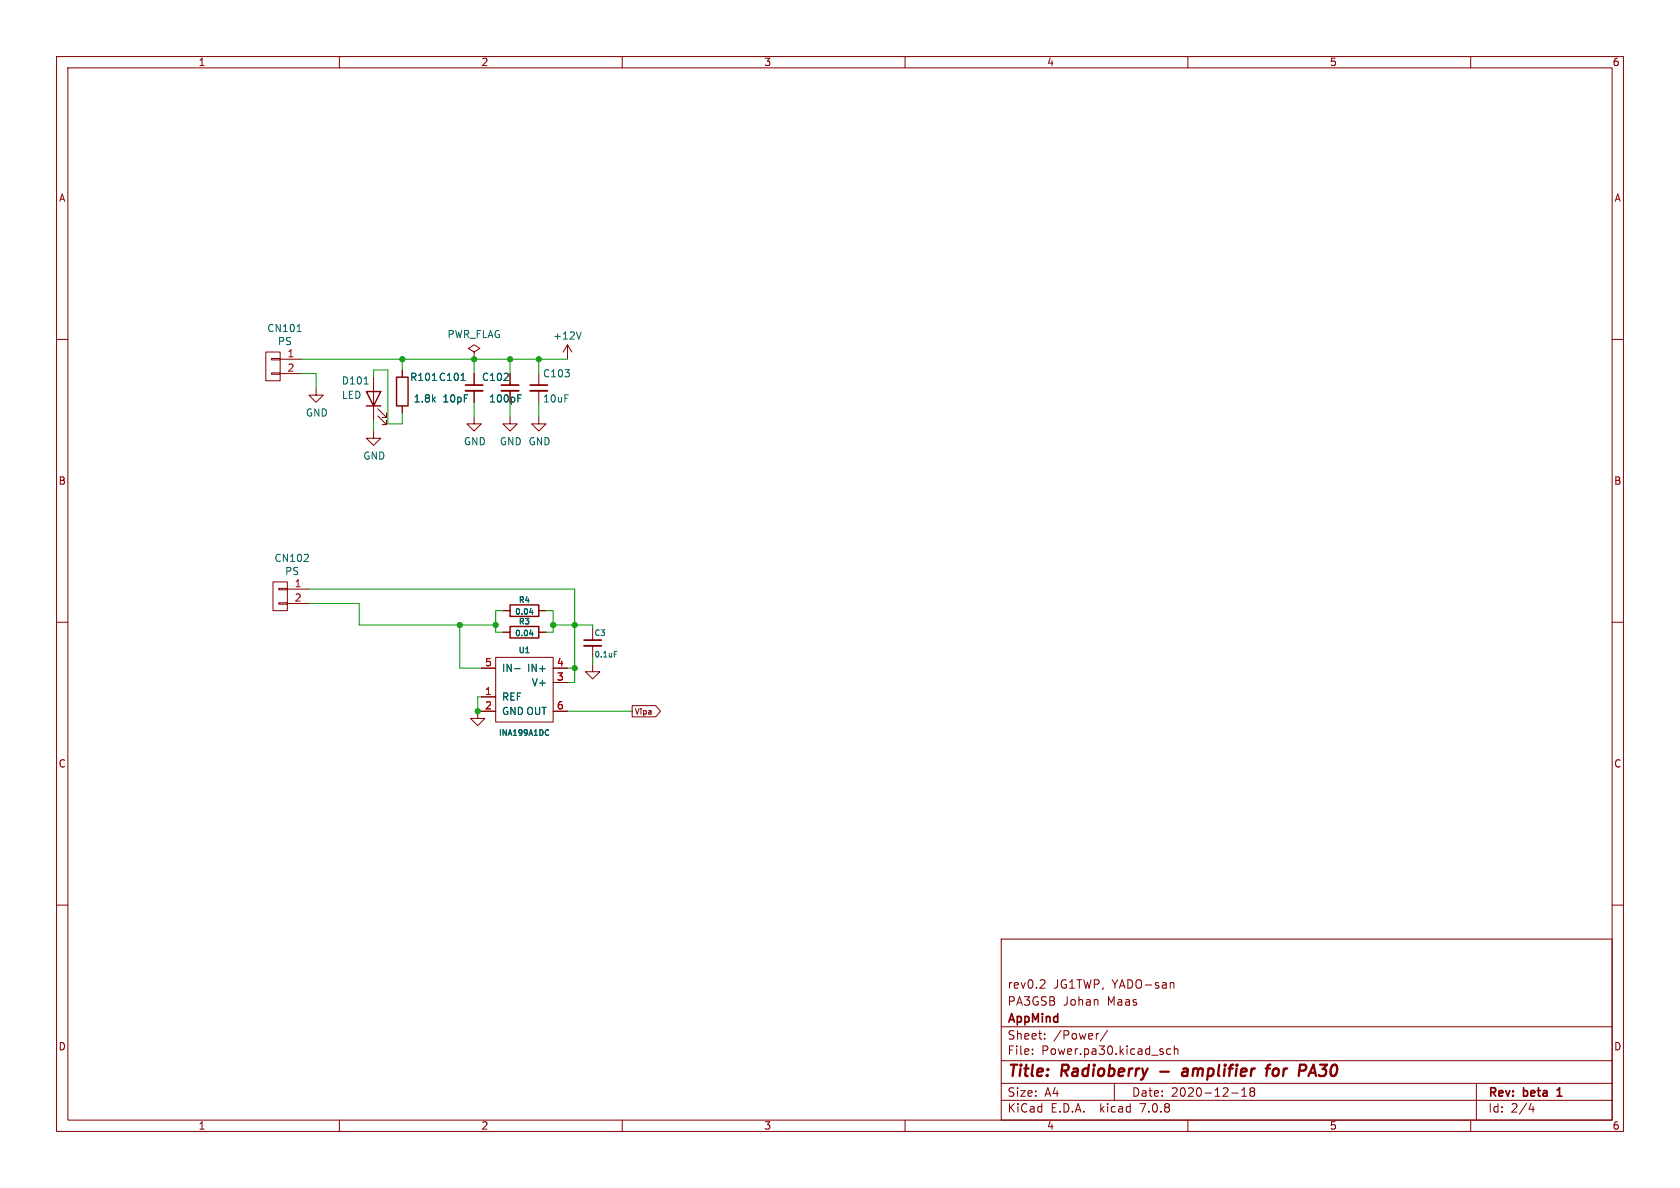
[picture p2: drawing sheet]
<svg xmlns="http://www.w3.org/2000/svg" width="297mm" height="210mm" viewBox="0 0 297 210" stroke-linecap="round" stroke-linejoin="round" font-family="sans-serif">
<g fill="none" stroke="#840000" stroke-width=".18">
<path d="M10 10h277v190h-277zM12 12h273v186h-273zM60 10v2M110 10v2M160 10v2M210 10v2M260 10v2M10 60h2M285 60h2M47 62.2h2.5v5.1h-2.5zM48 65.9h1.5v.3h-1.5zM48 63.4h1.5v.2h-1.5z"/>
<path d="M49.5 63.5h3.8M49.5 66h3.8M55.9 68.6v1.3h1.2l-1.2 1.2-1.3-1.2h1.3M66 76.2v1.3h1.3l-1.3 1.2-1.2-1.2h1.2M66 66.7v7.6M66.8 73.5l1.5 1.6v-.8v.8h-.7M66.8 72.3l1.5 1.5v-.8v.8h-.7M71.1 65.4v1.3M71.1 71.8v1.2M83.8 62.2l1-.6-1-.6-1 .6 1 .6v1.3M83.8 63.5h.1M83.8 73.7v1.2h1.3l-1.3 1.3-1.3-1.3h1.3"/>
<path d="M83.8 66v2.1M83.8 69.1v2M90.2 73.7v1.2h1.2l-1.2 1.3-1.3-1.3h1.3M90.2 66v2.1M90.2 69.1v2M95.2 73.7v1.2h1.3l-1.3 1.3-1.2-1.3h1.2M95.2 66v2.1M95.2 69.1v2M100.3 61l-.7 1.2M100.3 61v2.5M100.3 61l.8 1.2M10 110h2"/>
<path d="M48.3 102.9h2.5v5.1h-2.5zM49.3 106.6h1.5v.2h-1.5zM49.3 104h1.5v.3h-1.5zM50.8 104.1h3.8M50.8 106.7h3.8M85.1 118.1h2.5M87.6 116.2h10.2v11.4h-10.2zM88.9 108h1.3M88.9 111.8h1.3M95.2 108h1.3M95.2 111.8h1.3M97.8 118.1h2.5"/>
<path d="M104.8 117.5v1.2h1.2l-1.2 1.3-1.3-1.3h1.3M104.8 111.1v2.1M104.8 114.2v2M285 110h2M84.5 125.7v1.3h1.2l-1.2 1.3-1.3-1.3h1.3M85.1 123.2h2.5M85.1 125.7h2.5M97.8 125.7h2.5M97.8 120.7h2.5M111.8 124.7h4.1l.9 1-.9 1h-4.1zM10 160h2M285 160h2"/>
<path d="M177 166h108v32h-108zM184.1 173.2l.5 .1 .1 .3-.9 1.1h.9M207.1 173.7l.4 .1v.1v.8M60 198v2M110 198v2M160 198v2M177 194.5h108M177 191.5h108M177 187.5h108M177 181.5h108M182.5 186.3v.1M182.5 185.5v.1"/>
<path d="M184.7 183.6v.1M184.7 182.8v.1M194.2 182.7l-.2 .1M195.8 182.1l-1.3 2M197 191.5v3M207 185.5l-.5-.1-.3 .3v.4l.2 .2h.6M207.6 185.5l.2-.1 .4 .1v.9M207.6 184.9v1.5M210 198v2M217.7 193.2h1.2M219.5 193.8h.9M219.5 192.7l.5-.4v1.5"/>
<path d="M221 192.4v.3l.2 .2M221.2 192.9l-.2 .3v.3l.2 .3 .5-.1 .1-.2-.1-.4-.2-.2M221.2 192.9h.3M221.7 192.4l.1 .3-.3 .2M260 198v2M261 191.5v6.5M270.7 195l-.4 1.1h.9M271 195.6v1"/>
</g>
<path d="M82.3 68.1h3M88.6 68.1h3.1M93.7 68.1h3.1M103.3 113.2h3M275.3 193.8h.8M275.4 192.6l-.1 .1" fill="none" stroke="#840000" stroke-width=".3"/>
<path d="M205.1 189.4h1.5M209.2 189l.2-.1 .5 .1M210 189.4h-.7a.4 .4 0 0 0-.3 .4 .4 .4 0 0 0 .2 .4l.7-.1M223.8 188.9h.7M224.6 188.2l-.4 .1-.1 .2-.2 1.7M225.8 188.9a.62 .62 0 0 0-.8 .4v.7a.52 .52 0 0 0 .8 .1M231.6 189.6h.9M232.2 188.2l-.9 2" fill="none" stroke="#840000" stroke-width=".4"/>
<path d="M82.3 69.1h3M88.6 69.1h3.1M93.7 69.1h3.1M103.3 114.2h3" fill="none" stroke="#840000" stroke-width=".33"/>
<g fill="none" stroke="#006464" stroke-width=".18">
<path d="M52.5 58.6h.7M102.7 58.7l-.4 1.2M64.4 67.9h.7M81.5 67.3h.7M91.6 70.4h.4M91.6 69.8h.6M53.7 99.3h.8M54.5 98.1v.4M91 118.2h1M93.6 108.2h.6M93.6 112.1h.6M94.1 107.9v.7"/>
<path d="M94.1 111.7v.7M108.6 115.2h.5M96.7 129l.3 .1M97 129.9l-.3 .1"/>
</g>
<path d="M64.8 69.2h2.5l-1.3 2.6zM64.8 71.8h2.5M70.1 66.7h2v5.1h-2zM90.2 106.9h5v2.1h-5zM90.2 110.7h5v2.1h-5z" fill="none" stroke="#840000" stroke-width=".25"/>
<g fill="none" stroke="#009600" stroke-width=".18">
<path d="M53.3 63.5h47M53.3 66h2.6v2.6M66 66.7v-1.3h2.6v9.5h2.5v-1.9M66 74.3v1.9M71.1 63.5v1.9M83.8 63.5v2.5M83.8 71.1v2.6M90.2 63.5v2.5M90.2 71.1v2.6M95.2 63.5v2.5M95.2 71.1v2.6M54.6 106.7h8.9v3.8h24.1"/>
<path d="M54.6 104.1h47v16.6h-1.3M81.3 110.5v7.6h3.8M88.9 108h-1.3v3.8h1.3M96.5 108h1.3v3.8h-1.3M97.8 110.5h7v.6M100.3 118.1h1.3M104.8 116.2v1.3M85.1 123.2h-.6v2.5h.6M100.3 125.7h11.5"/>
</g>
<g fill="#009600" stroke="#009600" stroke-width=".18">
<circle cx="71.1" cy="63.5" r=".46"/>
<circle cx="81.3" cy="110.5" r=".46"/>
<circle cx="95.2" cy="63.5" r=".46"/>
<circle cx="90.2" cy="63.5" r=".46"/>
<circle cx="83.8" cy="63.5" r=".46"/>
<circle cx="87.6" cy="110.5" r=".46"/>
<circle cx="101.6" cy="110.5" r=".46"/>
<circle cx="97.8" cy="110.5" r=".46"/>
<circle cx="101.6" cy="118.1" r=".46"/>
<circle cx="84.5" cy="125.7" r=".46"/>
</g>
<g font-size="2.8" fill="#840000">
<text x="178" y="190.9">Title:</text>
<text x="187.7" y="190.9">Radioberry</text>
<text x="210.7" y="190.9">amplifier</text>
<text x="226.3" y="190.9">for</text>
<text x="232.9" y="190.9">PA30</text>
</g>
<g font-size="2.1" fill="#840000">
<text x="178" y="178">PA3GSB</text>
<text x="178" y="175">rev0.2</text>
<text x="186.2" y="175">JG1TWP, YADO-san</text>
<text x="187.9" y="178">Johan</text>
<text x="195.8" y="178">Maas</text>
<text x="178" y="184">Sheet:</text>
<text x="178" y="181.2">AppMind</text>
<text x="186.2" y="184">/Power/</text>
<text x="178" y="186.7">File:</text>
<text x="184.1" y="186.7">Power.pa30.kicad_sch</text>
<text x="178" y="196.9">KiCad</text>
<text x="178" y="194.1">Size:</text>
<text x="184.7" y="194.1">A4</text>
<text x="185.7" y="196.9">E.D.A.</text>
<text x="194.6" y="196.9">kicad</text>
<text x="200" y="194.1">Date:</text>
<text x="201.8" y="196.9">7.0.8</text>
<text x="207" y="194.1">2020-12-18</text>
<text x="263" y="194.3">Rev:</text>
<text x="263" y="196.9">Id:</text>
<text x="267.1" y="196.9">2/4</text>
<text x="269.4" y="194.3">beta</text>
<text x="276" y="194.3">1</text>
</g>
<g font-size="1.8" fill="#840000">
<text x="35" y="11.9">1</text>
<text x="85" y="11.9">2</text>
<text x="135" y="11.9">3</text>
<text x="185" y="11.9">4</text>
<text x="235" y="11.9">5</text>
<text x="285" y="11.9">6</text>
<text x="10.3" y="35.9">A</text>
<text x="285.3" y="35.9">A</text>
<text x="10.3" y="85.9">B</text>
<text x="285.3" y="85.9">B</text>
<text x="10.3" y="135.9">C</text>
<text x="285.3" y="135.9">C</text>
<text x="10.3" y="185.9">D</text>
<text x="285.3" y="185.9">D</text>
<text x="35" y="199.9">1</text>
<text x="85" y="199.9">2</text>
<text x="135" y="199.9">3</text>
<text x="185" y="199.9">4</text>
<text x="235" y="199.9">5</text>
<text x="285" y="199.9">6</text>
</g>
<g font-size="1.8" fill="#006464">
<text x="47.2" y="58.9">CN101</text>
<text x="79" y="60">PWR_FLAG</text>
<text x="49" y="61.2">PS</text>
<text x="97.7" y="60.2">+12V</text>
<text x="60.3" y="68.2">D101</text>
<text x="60.3" y="70.7">LED</text>
<text x="72.4" y="67.5">R101 C101</text>
<text x="73" y="71.3">1.8k</text>
<text x="78.1" y="71.3">10pF</text>
<text x="85.1" y="67.5">C102</text>
<text x="86.4" y="71.3">100pF</text>
<text x="95.9" y="66.9">C103</text>
<text x="95.9" y="71.3">10uF</text>
<text x="54" y="73.8">GND</text>
<text x="64.1" y="81.5">GND</text>
<text x="81.9" y="78.9">GND</text>
<text x="88.3" y="78.9">GND GND</text>
<text x="48.4" y="99.5">CN102</text>
<text x="50.3" y="101.9">PS</text>
<text x="88.6" y="119">IN-</text>
<text x="93.1" y="119">IN+</text>
<text x="88.6" y="124.1">REF</text>
<text x="93.9" y="121.5">V+</text>
<text x="88.6" y="126.6">GND OUT</text>
</g>
<g font-size="1.8" fill="#a90000">
<text x="50.7" y="63.2">1</text>
<text x="50.7" y="65.8">2</text>
<text x="52" y="103.9">1</text>
<text x="52" y="106.4">2</text>
<text x="85.7" y="117.9">5</text>
<text x="98.4" y="117.9">4</text>
<text x="85.7" y="122.9">1</text>
<text x="85.7" y="125.5">2</text>
<text x="98.4" y="120.4">3</text>
<text x="98.4" y="125.5">6</text>
</g>
<g font-size="1.4" fill="#006464">
<text x="91.6" y="106.8">R4</text>
<text x="91" y="108.9">0.04</text>
<text x="91" y="112.7">0.04</text>
<text x="91.6" y="110.6">R3</text>
<text x="105" y="112.6">C3</text>
<text x="91.6" y="115.7">U1</text>
<text x="105" y="116.4">0.1uF</text>
<text x="88.1" y="130.3">INA199A1DC</text>
</g>
<text font-size="1.4" fill="#840000" x="112.1" y="126.5">Vipa</text>
</svg>
